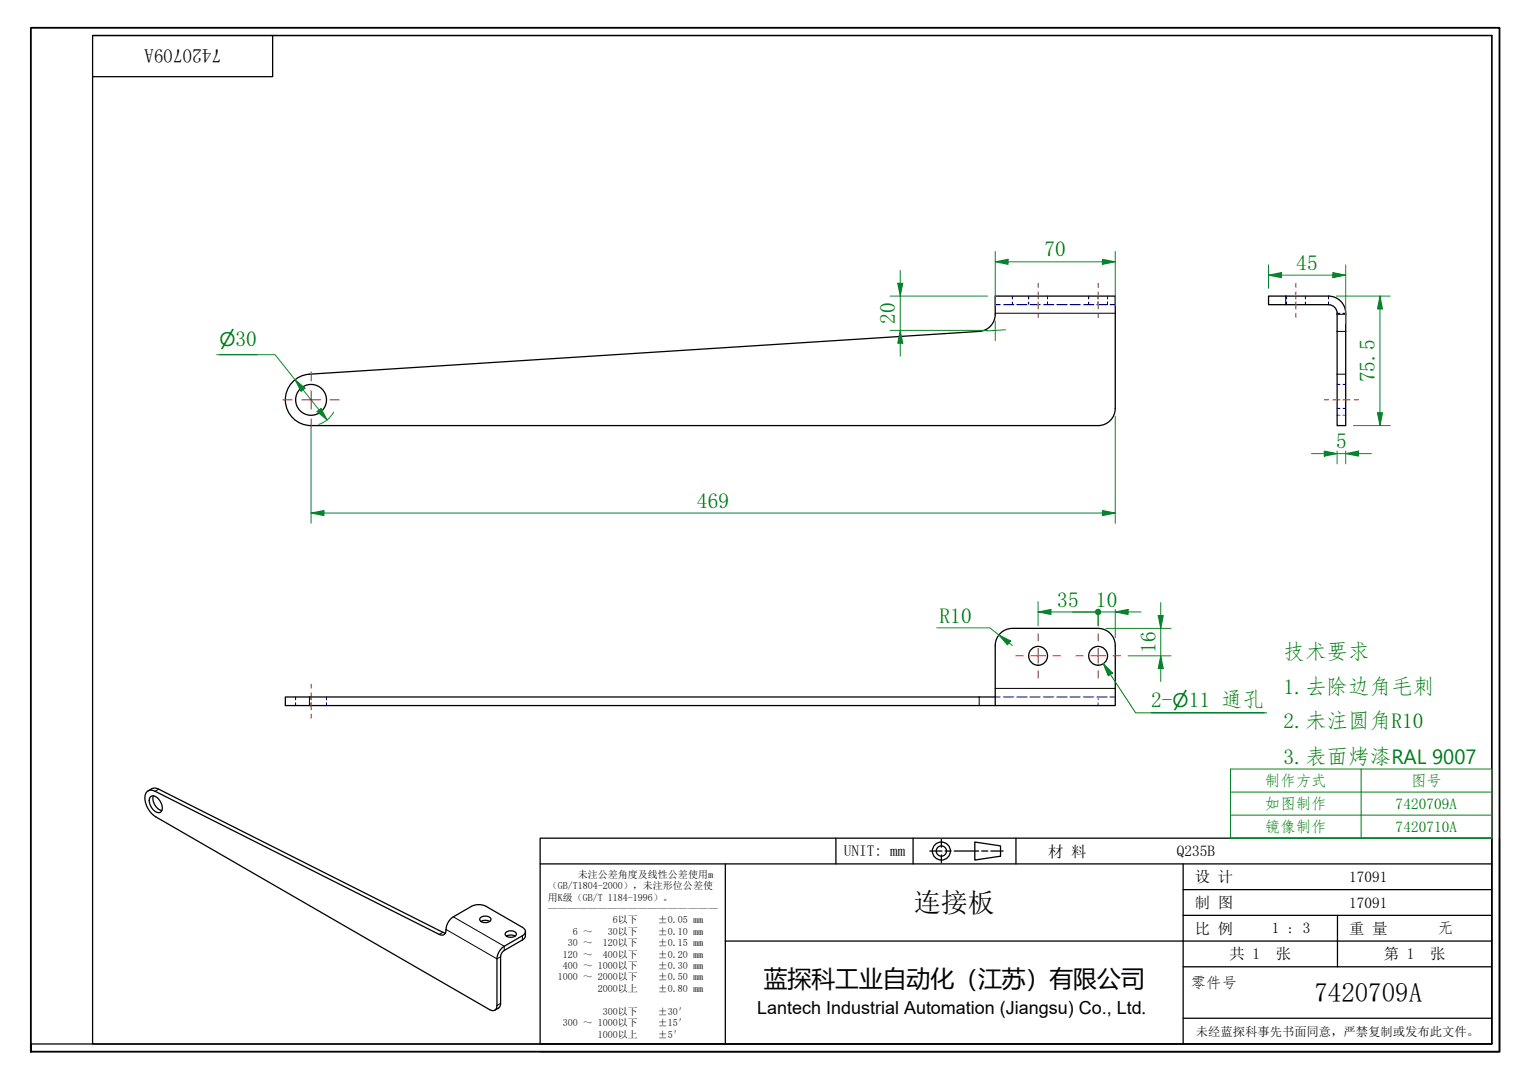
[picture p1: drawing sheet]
<svg xmlns="http://www.w3.org/2000/svg" width="297mm" height="210mm" viewBox="0 0 297 210" stroke-linecap="round" stroke-linejoin="round" font-family="sans-serif">
<g fill="none" stroke="#00f" stroke-width=".19">
<path d="M196.8 57.5v.6M196.8 58.7v.5M213.5 57.5v.6M213.5 58.7v.5M258.3 57.5v.6M258.3 58.7v.5M259.9 79.4h.6M259.9 60.9h.6M261 79.4h.6M261 60.9h.6M60.5 135.5v.5M60.5 136.6v.5"/>
<path d="M213.5 135.5v.5M213.5 136.6v.5"/>
</g>
<g fill="none" stroke="#00f" stroke-width=".19">
<path d="M193.5 59.2h1M195 59.2h2.1M197.6 59.2h2.1M200 57.5v.6M200 58.7v.5M200.2 59.2h2.1M202.8 59.2h2.1M203.6 57.5v.6M203.6 58.7v.5M205.4 59.2h2.1M208 59.2h2.1M210.6 59.2h2.1"/>
<path d="M211.6 57.5v.6M211.6 58.7v.5M213.2 59.2h2M215.3 57.5v.6M215.3 58.7v.5M215.8 59.2h1M250.1 57.5v.6M250.1 58.7v.5M253.8 57.5v.6M253.8 58.7v.5M259.9 74.7h.6M261 74.7h.6"/>
<path d="M259.9 80.7h.6M261 80.7h.6M57.5 135.5v.5M57.5 136.6v.5M63.5 135.5v.5M63.5 136.6v.5M193.5 135.5h1M195 135.5h2.1M197.6 135.5h2.1M200.2 135.5h2.1M202.8 135.5h2.1M205.4 135.5h2.1"/>
<path d="M208 135.5h2.1M210.6 135.5h2.1M213.2 135.5h2M215.8 135.5h1"/>
</g>
<g fill="none" stroke="#000" stroke-width=".25">
<path d="M246.6 57.5h11.7a3.3 3.3 0 0 1 3.3 3.4v21.8h-1.7v-21.8a1.67 1.67 0 0 0-1.6-1.7h-11.7zM57.1 74.1a5 5 0 0 1 3.1-1.4l130.1-8.3a3.3 3.3 0 0 0 3.2-3.5v-3.4h23.3v21.9a3.3 3.3 0 0 1-3.3 3.3h-153a5 5 0 0 1-4.7-3.2 5 5 0 0 1 1.3-5.4zM193.5 135.5h-138v1.6h138M194.4 123.1a3.3 3.3 0 0 1 2.4-1h16.7a3.3 3.3 0 0 1 3.3 3.4v11.6h-23.3v-11.6a3.3 3.3 0 0 1 .9-2.4zM28.7 153.8a1.31 1.31 0 0 1 1.4 0l55.3 27.8a.87 .87 0 0 0 1 0 .87 .87 0 0 0 .3-1 3.1 3.1 0 0 1 1.4-2.4l3.6-2a3.1 3.1 0 0 1 2.8 0l7.1 4a.86 .86 0 0 1 .5 .8 .86 .86 0 0 1-.5 .9l-3.6 2a3.1 3.1 0 0 0-1.4 2.5v9a.86 .86 0 0 1-.4 .9 .86 .86 0 0 1-1-.1l-64.9-37.4a4.3 4.3 0 0 1-2-4.5zM28.8 153.7a1.69 1.69 0 0 1 2.1-.3l55.7 27.9M29.3 154.9a1.38 1.38 0 0 1 1.8 .8 1.58 1.58 0 0 1 0 2.2 2.15 2.15 0 0 1-2.1-2.3zM29.8 154.7a2.48 2.48 0 0 0 1.7 2.8M93.4 178.4a1.35 1.35 0 0 1 2 .3 1.27 1.27 0 0 1-2.2 0zM93.5 179.1l.7-.2 1 .2M98.3 181.2a1.35 1.35 0 0 1 2.1 .3 1.27 1.27 0 0 1-2.2 0zM98.5 181.9l.7-.2 .9 .2"/>
<path d="M102.1 181v1.1l-.3 .4-3.8 2.2-.6 .8-.1 9.8-.2 .5-.9 .5"/>
<circle cx="60.5" cy="77.7" r="3"/>
<circle cx="201.8" cy="127.5" r="1.83"/>
<circle cx="213.5" cy="127.5" r="1.83"/>
</g>
<g fill="none" stroke="#000" stroke-width=".19">
<path d="M249.9 57.5v1.7M193.5 60.9h23.3M259.9 61.1h1.7M259.9 64.4h1.7M259.9 72.7h1.7M60.2 135.5v1.6M190.3 135.5v1.6M193.5 133.8h23.3M30.9 153.4l-.8 .4M88.1 178.2l9.9 5.7v.8M86.1 181.2l-.7 .4M86.7 180.6l9.9 5.8 .7-.4"/>
<path d="M97.3 195l-.7 .4M101.6 181.9v.8"/>
</g>
<path d="M6 204.4v-1.5v1.5M6 202.9v-197.5h285.5v199h-285.5" fill="none" stroke="#000" stroke-width=".35"/>
<path d="M18 6.9h272v196h-272zM18 6.9h272M53 6.9v8h-35M290 6.9v196h-284" fill="none" stroke="#000" stroke-width=".25"/>
<g fill="none" stroke="#000" stroke-width=".25">
<path d="M105 162.9h185v40h-185zM105 167.9h185M141 167.9v35M162.5 162.9v5M177.5 162.9v5M180.8 165.4h2.3M183 163.2v1.5M183 166.2v1.5M183.7 165.4h1.2M185.5 165.4h4.8M189.5 163.7l5 .7v2l-5 .8zM190.8 165.4h1.2"/>
<path d="M192.6 165.4h2.4M197.5 162.9v5M230 167.9v35M230 177.9h60M230 172.9h60M260 177.9v10M291.5 162.9v41.5h-186.5M141 182.9h149M230 197.9h60M230 187.9h60"/>
<circle cx="183" cy="165.4" r="1.75"/>
<circle cx="183" cy="165.4" r="1"/>
</g>
<path d="M246.6 53.5h2.5" fill="none" stroke="#00803f" stroke-width=".19"/>
<path d="M246.6 53.5l2.5-.5v1z" fill="#00803f"/>
<path d="M246.6 53.5l2.5-.5v1zM259.1 53.5h2.5" fill="none" stroke="#00803f" stroke-width=".19"/>
<path d="M259.1 53l2.5 .5-2.5 .5z" fill="#00803f"/>
<path d="M246.6 51.5v4.6M249.1 53.5h10M259.1 53l2.5 .5-2.5 .5zM261.6 51.5v11.4M268.3 57.5v2.5" fill="none" stroke="#00803f" stroke-width=".19"/>
<path d="M268.3 57.5l.5 2.5h-1z" fill="#00803f"/>
<path d="M268.3 57.5l.5 2.5h-1zM268.3 80.2v2.5" fill="none" stroke="#00803f" stroke-width=".19"/>
<path d="M267.8 80.2h1l-.5 2.5z" fill="#00803f"/>
<path d="M259.8 57.5h10.5M268.3 60v20.2M257.4 88.2h2.5M263.1 82.7h7.2M267.8 80.2h1l-.5 2.5z" fill="none" stroke="#00803f" stroke-width=".19"/>
<path d="M257.4 87.7l2.5 .5-2.5 .5z" fill="#00803f"/>
<path d="M257.4 87.7l2.5 .5-2.5 .5zM261.6 88.2h2.5" fill="none" stroke="#00803f" stroke-width=".19"/>
<path d="M261.6 88.2l2.5-.5v1z" fill="#00803f"/>
<path d="M42.6 68.9h7.4M57.4 73.8l1.5 2M254.9 88.2h2.5M259.9 88.2h1.7M259.9 87.7v2.5M261.6 88.2l2.5-.5v1zM261.6 87.7v2.5M264.1 88.2h2.5" fill="none" stroke="#00803f" stroke-width=".19"/>
<g fill="none" stroke="#f00" stroke-width=".19">
<path d="M201.8 55.1v.8M201.8 56.7v1.4M201.8 58.7v1.3M213.5 55.1v.8M213.5 56.7v1.4M213.5 58.7v1.3M251.9 55.1v.8M251.9 56.7v1.4M251.9 58.7v1.3M201.8 60.9v.8M213.5 60.9v.8M251.9 60.9v.8"/>
<path d="M257.4 77.7h.9M259.1 77.7h1.4M261 77.7h1.4M263.3 77.7h.8M60.5 133v.8M60.5 134.6v1.4M60.5 136.6v1.4M60.5 138.8v.8"/>
</g>
<g fill="none" stroke="#f00" stroke-width=".19">
<path d="M55 77.7h1.8M58.6 77.7h3.7M60.5 72.2v1.8M60.5 75.9v3.6M64.1 77.7h1.9M60.5 81.4v1.8M197.5 127.5h1.4M200.4 127.5h2.8M201.8 123.1v1.5M201.8 126v2.9M201.8 130.4v1.4M204.7 127.5h1.4"/>
<path d="M209.1 127.5h1.5M212 127.5h2.9M213.5 123.1v1.5M213.5 126v2.9M213.5 130.4v1.4M216.4 127.5h1.4"/>
</g>
<path d="M57.4 73.8l1.9 1.6-.8 .7z" fill="#00803f"/>
<path d="M57.4 73.8l1.9 1.6-.8 .7zM62 79.7l1.6 1.9" fill="none" stroke="#00803f" stroke-width=".19"/>
<path d="M61.6 80l.8-.6 1.2 2.2z" fill="#00803f"/>
<path d="M193.5 50.9h2.5M42.1 68.9h11.4l3.9 4.9M58.9 75.8l3.1 3.9M61.6 80l.8-.6 1.2 2.2zM64.9 80.1a5 5 0 0 1-3 2.4" fill="none" stroke="#00803f" stroke-width=".19"/>
<path d="M193.5 50.9l2.5-.5v1z" fill="#00803f"/>
<path d="M193.5 50.9l2.5-.5v1zM214.3 50.9h2.5" fill="none" stroke="#00803f" stroke-width=".19"/>
<path d="M214.3 50.4l2.5 .5-2.5 .5z" fill="#00803f"/>
<path d="M193.5 48.9v10.5M196 50.9h18.3M214.3 50.4l2.5 .5-2.5 .5zM216.8 48.9v10.5M60.5 99.7h2.5" fill="none" stroke="#00803f" stroke-width=".19"/>
<path d="M60.5 99.7l2.5-.5v1z" fill="#00803f"/>
<path d="M60.5 99.7l2.5-.5v1zM214.3 99.7h2.5" fill="none" stroke="#00803f" stroke-width=".19"/>
<path d="M214.3 99.2l2.5 .5-2.5 .5z" fill="#00803f"/>
<path d="M60.5 83.2v18.5M63 99.7h151.3M214.3 99.2l2.5 .5-2.5 .5zM216.8 80.9v20.8M201.8 118.9h2.5" fill="none" stroke="#00803f" stroke-width=".19"/>
<path d="M201.8 118.9l2.5-.5v1z" fill="#00803f"/>
<path d="M201.8 118.9l2.5-.5v1zM211 118.9h1.8" fill="none" stroke="#00803f" stroke-width=".19"/>
<circle cx="213.5" cy="118.9" r=".63" fill="#00803f"/>
<path d="M201.8 116.9v4.7M204.3 118.9h8.5M213.5 118.4v3.2" fill="none" stroke="#00803f" stroke-width=".19"/>
<circle cx="213.5" cy="118.9" r=".63" fill="#00803f"/>
<path d="M216.8 118.9h2.5" fill="none" stroke="#00803f" stroke-width=".19"/>
<path d="M216.8 118.9l2.5-.5v1z" fill="#00803f"/>
<path d="M208.5 118.9h2.5M213.5 118.9h3.3M213.5 118.4v3.2M216.8 118.9l2.5-.5v1zM216.8 118.4v5.6M219.3 118.9h2.5M225.6 127.5v2.5" fill="none" stroke="#00803f" stroke-width=".19"/>
<path d="M225.6 127.5l.5 2.5h-1z" fill="#00803f"/>
<path d="M225.6 119.6v2.5M225.6 127.5l.5 2.5h-1z" fill="none" stroke="#00803f" stroke-width=".19"/>
<path d="M225.1 119.6h1l-.5 2.5z" fill="#00803f"/>
<path d="M225.1 119.6h1l-.5 2.5zM225.6 117.1v2.5M194.2 123.4l1.9 1.5M215 122.1h12.6M219.3 127.5h8.3M225.6 122.1v5.4M225.6 130v2.5" fill="none" stroke="#00803f" stroke-width=".19"/>
<path d="M194.2 123.4l2.3 1.2-.7 .7z" fill="#00803f"/>
<path d="M175 64.2v2.5M182.1 122h10.3l1.8 1.4M194.2 123.4l2.3 1.2-.7 .7zM196.1 124.9l.7 .6" fill="none" stroke="#00803f" stroke-width=".19"/>
<path d="M239.2 149.5h50.8v13.4h-50.8zM239.2 153.9h50.8M239.2 158.4h50.8M264.6 149.5v13.4" fill="none" stroke="#008000" stroke-width=".19"/>
<path d="M175 64.2l.5 2.5h-1z" fill="#00803f"/>
<path d="M175 55.1v2.4M175 64.2l.5 2.5h-1z" fill="none" stroke="#00803f" stroke-width=".19"/>
<path d="M174.5 55.1h1l-.5 2.4z" fill="#00803f"/>
<path d="M173 57.5h19M174.5 55.1h1l-.5 2.4zM175 52.5v2.6M175 57.5v6.7M173 64.2h19M175 66.7v2.5M193.5 62.4v3.8M195.5 64.1l-3.7 .2" fill="none" stroke="#00803f" stroke-width=".19"/>
<path d="M214.5 129l1.4 2.1M223.8 138.5h22" fill="none" stroke="#008000" stroke-width=".19"/>
<path d="M214.5 129l1.8 1.8-.9 .6z" fill="#008000"/>
<path d="M214.5 129l1.8 1.8-.9 .6zM215.9 131.1l4.9 7.4h25.5" fill="none" stroke="#008000" stroke-width=".19"/>
<g font-size="5.2">
<text x="177.6" y="177.3">连接板</text>
<text x="255.5" y="194.8">7420709A</text>
</g>
<text font-size="4.6" x="148.5" y="191.9">蓝探科工业自动化（江苏）有限公司</text>
<g font-size="4.2" fill="#008000">
<text x="203" y="49.9">70</text>
<text x="252" y="52.4">45</text>
<text x="174" y="63" transform="rotate(-90 174 63)">20</text>
<text x="45.8" y="67.2">30</text>
<text x="267.2" y="74.3" transform="rotate(-90 267.2 74.3)">75.5</text>
<text x="259.7" y="87.1">5</text>
<text x="135.5" y="98.7">469</text>
<text x="205.5" y="117.9">35</text>
<text x="213" y="117.9">10</text>
<text x="182.6" y="121">R10</text>
<text x="224.6" y="126.9" transform="rotate(-90 224.6 126.9)">16</text>
<text x="249.5" y="128.1">技术要求</text>
<text x="223.8" y="137.4">2-</text>
<text x="231.1" y="137.4">11 通孔</text>
<text x="249.5" y="134.8">1.去除边角毛刺</text>
<text x="249.5" y="141.5">2.未注圆角R10</text>
<text x="249.5" y="148.4">3.表面烤漆RAL 9007</text>
</g>
<text font-size="3.7" x="43" y="9.6" transform="rotate(180 43 9.6)">7420709A</text>
<g font-size="3.7" fill="#008000">
<text x="42.6" y="67.2">⌀</text>
<text x="228" y="137.4">⌀</text>
</g>
<text font-size="3.5" x="147.2" y="197.1">Lantech Industrial Automation (Jiangsu) Co., Ltd.</text>
<g font-size="3" fill="#008000">
<text x="245.9" y="152.8">制作方式</text>
<text x="274.3" y="152.7">图号</text>
<text x="245.9" y="157.2">如图制作</text>
<text x="245.9" y="161.7">镜像制作</text>
<text x="271.3" y="157.2">7420709A</text>
<text x="271.3" y="161.7">7420710A</text>
</g>
<g font-size="3">
<text x="164" y="166.4">UNIT: mm</text>
<text x="203.8" y="166.5">材 料</text>
<text x="228.8" y="166.3">Q235B</text>
<text x="232.3" y="171.5">设 计</text>
<text x="262.3" y="171.4">17091</text>
<text x="232.3" y="176.5">制 图</text>
<text x="262.3" y="176.4">17091</text>
<text x="232.3" y="181.5">比 例</text>
<text x="247.3" y="181.4">1 : 3</text>
<text x="262.3" y="181.5">重 量</text>
<text x="279.5" y="181.4">无</text>
<text x="231.5" y="192">零件号</text>
<text x="239" y="186.5">共 1</text>
<text x="248" y="186.5">张</text>
<text x="269" y="186.5">第 1</text>
<text x="278" y="186.5">张</text>
</g>
<text font-size="2.4" x="232.5" y="201.3">未经蓝探科事先书面同意，严禁复制或发布此文件。</text>
<g font-size="1.9">
<text x="106.5" y="172.8">（GB/T1804-2000），未注形位公差使</text>
<text x="112.3" y="170.6">未注公差角度及线性公差使用m</text>
<text x="106.5" y="175">用K级（GB/T 1184-1996）。</text>
<text x="106.5" y="177.2">—————————————————</text>
<text x="119.1" y="179.5">6以下</text>
<text x="127.9" y="179.5">±0.05 mm</text>
<text x="110.4" y="183.9">30 ～</text>
<text x="111.4" y="181.7">6 ～</text>
<text x="117.2" y="183.9">120以下</text>
<text x="118.2" y="181.7">30以下</text>
<text x="127.9" y="181.7">±0.10 mm</text>
<text x="127.9" y="183.9">±0.15 mm</text>
<text x="108.4" y="190.6">1000 ～ 2000以下</text>
<text x="109.4" y="186.1">120 ～</text>
<text x="109.4" y="188.3">400 ～ 1000以下</text>
<text x="117.2" y="186.1">400以下</text>
<text x="127.9" y="186.1">±0.20 mm</text>
<text x="127.9" y="188.3">±0.30 mm</text>
<text x="127.9" y="190.6">±0.50 mm</text>
<text x="116.2" y="192.8">2000以上</text>
<text x="117.2" y="197.2">300以下</text>
<text x="127.9" y="192.8">±0.80 mm</text>
<text x="127.9" y="197.2">±30′</text>
<text x="109.4" y="199.4">300 ～ 1000以下</text>
<text x="116.2" y="201.7">1000以上</text>
<text x="127.9" y="199.4">±15′</text>
<text x="127.9" y="201.7">±5′</text>
</g>
</svg>
